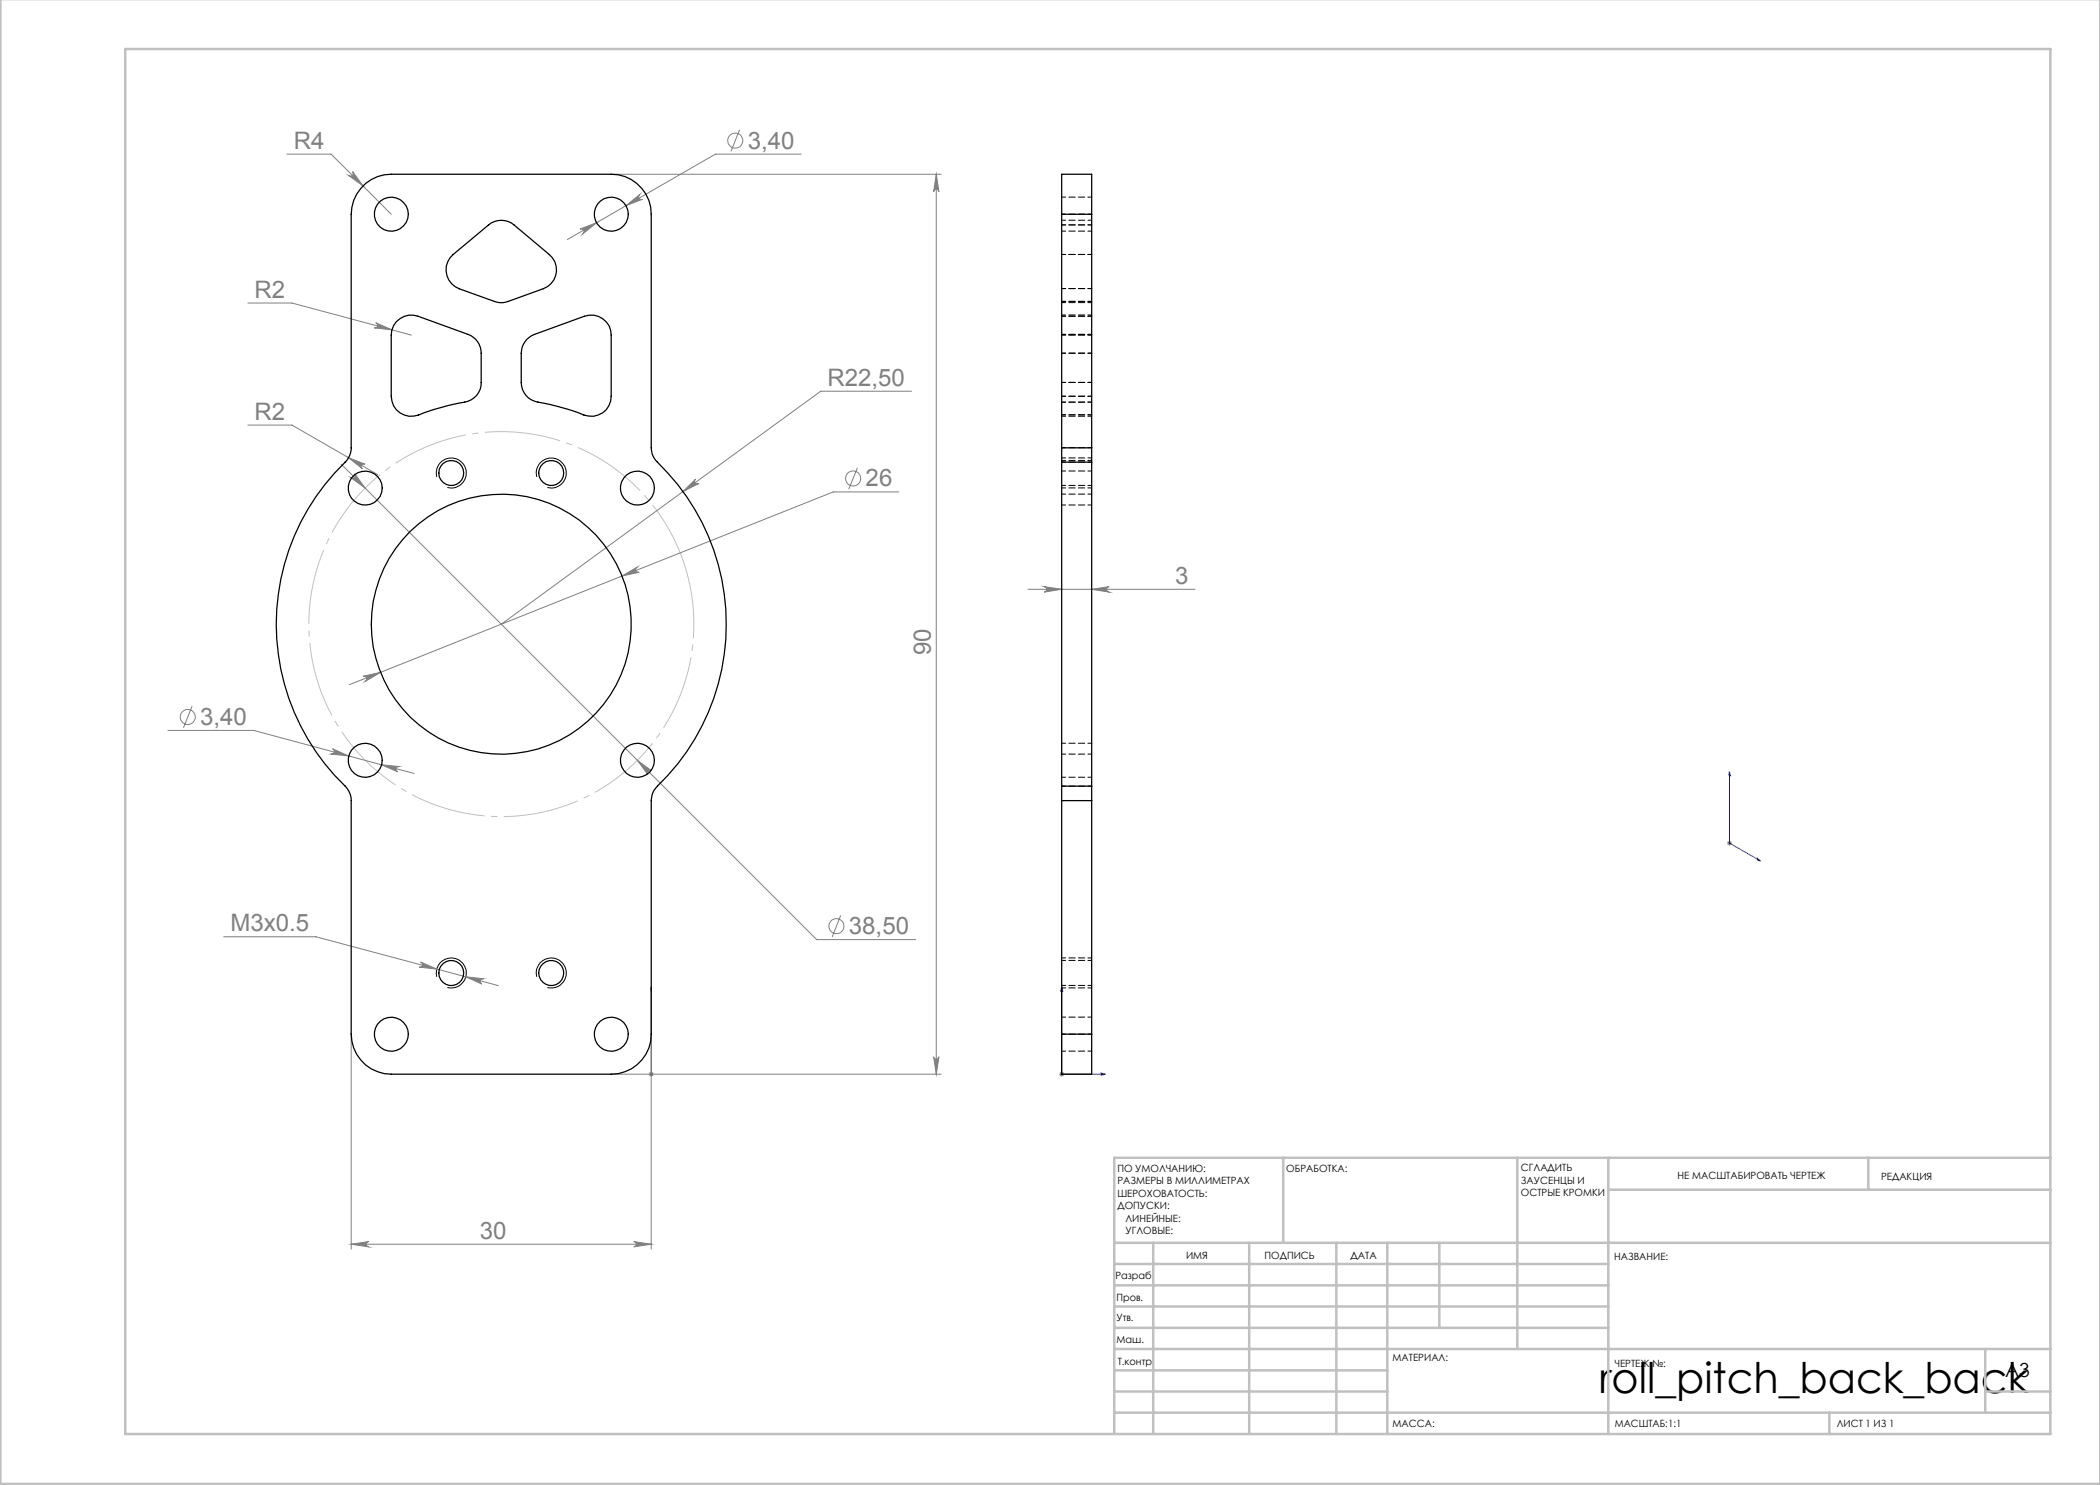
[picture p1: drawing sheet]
<svg xmlns="http://www.w3.org/2000/svg" width="420mm" height="297mm" viewBox="0 0 420 297" stroke-linecap="round" stroke-linejoin="round" font-family="sans-serif">
<g fill="none" stroke="#808080" stroke-width=".2">
<path d="M57.4 30.8h8.8l12 12.1M69.7 35.1a.55 .55 0 0 0 .8 0 .55 .55 0 0 0 0-.8l2.1 2.9zM122.3 34.9h65.9M147.9 26l-1.7 4.3M160.2 30.8h-17.1l-29.6 17.1M187.3 34.9l.5 3.4a.53 .53 0 0 0-.5-.5 .53 .53 0 0 0-.6 .5zM187.3 34.9v179.9M116 45.8l3.3-1.2-2.7 2.2a.55 .55 0 0 0 .1-.8 .55 .55 0 0 0-.7-.2zM125.2 41.1l2.8-2.2a.55 .55 0 0 0-.2 .7 .55 .55 0 0 0 .7 .3zM49.6 60.6h8.8l23.9 6.4M75.1 64.6l3.3 1.4-3.5-.4a.53 .53 0 0 0 .6-.4 .53 .53 0 0 0-.4-.6zM182.3 78.2h-18.2l-63.8 46.6"/>
<path d="M49.6 85h8.8l17.1 9.9M68.3 92.8l95 95.1h19.8M69.7 91.5l3.3 1.3a.53 .53 0 0 0-.7 .2 .53 .53 0 0 0 .2 .8zM70.2 95.5a.55 .55 0 0 0 .7 0 .55 .55 0 0 0 0-.7l2.1 2.8zM136.6 98.3l2.5-2.5a.54 .54 0 0 0-.1 .8 .54 .54 0 0 0 .8 .1zM171.5 93.6l-1.7 4.2M179.8 98.4h-13.1l-96.8 38.5M124.4 115.2l3.1-1.8a.55 .55 0 0 0-.3 .7 .55 .55 0 0 0 .6 .3zM205.6 117.9h33.4M208.8 117.3l3.5 .6-3.5 .5a.55 .55 0 0 0 .5-.5 .55 .55 0 0 0-.5-.6zM218.3 117.9l3.5-.6a.55 .55 0 0 0-.5 .6 .55 .55 0 0 0 .5 .5zM72.6 135.3l3.5-.8-3 1.8a.56 .56 0 0 0 .2-.7 .56 .56 0 0 0-.7-.3z"/>
<path d="M33.6 146.1h17.1l32.1 8.6M38.4 141.2l-1.7 4.4M66.5 149.8l3.2 1.4-3.5-.4a.55 .55 0 0 0 .6-.4 .55 .55 0 0 0-.3-.6zM76.3 153l3.5 .3a.55 .55 0 0 0-.6 .4 .55 .55 0 0 0 .4 .7zM127.5 152.1l2.8 2.1a.54 .54 0 0 0-.7 0 .54 .54 0 0 0 0 .7zM345.4 168.6h1M345.5 168.3l.8 .7M345.9 168.1v1M346.3 168.3l-.8 .7M44.7 187.4h18.5l36.5 9.7M84.1 192.4l3.2 1.4-3.5-.4a.53 .53 0 0 0 .7-.3 .53 .53 0 0 0-.4-.7zM93.2 195.4l3.5 .4a.55 .55 0 0 0-.7 .4 .55 .55 0 0 0 .4 .6z"/>
<path d="M168.1 183.1l-1.7 4.3M70.2 206.9v42.9M122.3 214.8h65.9M129.9 214.5l.7 .7M130.2 206.9v42.9M130.6 214.5l-.7 .7M186.7 211.3a.53 .53 0 0 0 .6 .6 .53 .53 0 0 0 .5-.6l-.5 3.5zM211.8 214.8h1M212 214.5l.7 .7M212.3 214.3v1M212.7 214.5l-.7 .7M70.2 248.8h60"/>
<path d="M70.2 248.8l3.6-.5a.53 .53 0 0 0-.6 .5 .53 .53 0 0 0 .6 .6zM126.8 248.3l3.4 .5-3.4 .6a.53 .53 0 0 0 .5-.6 .53 .53 0 0 0-.5-.5z"/>
<circle cx="147" cy="28.1" r="1.51"/>
<circle cx="170.6" cy="95.7" r="1.5"/>
<circle cx="37.5" cy="143.4" r="1.51"/>
<circle cx="167.3" cy="185.2" r="1.51"/>
</g>
<path d="M87.3 95.4a3 3 0 0 1 2.7-3.8 3 3 0 0 1 3.2 3.3 3 3 0 0 1-3.7 2.6M107.4 95.4a2.99 2.99 0 0 1 2.6-3.8 2.99 2.99 0 0 1 3.2 3.3 2.99 2.99 0 0 1-3.7 2.6M87.3 195.4a3 3 0 0 1 2.7-3.8 3 3 0 0 1 3.3 3.3 3 3 0 0 1-3.8 2.6M107.4 195.4a3 3 0 0 1 2.6-3.8 3 3 0 0 1 3.3 3.3 3 3 0 0 1-3.8 2.6" fill="none" stroke="#000" stroke-width=".2"/>
<path d="M137.1 113.6a38.5 38.5 0 0 0-64.5-15.5 38.5 38.5 0 0 0 17.7 63.9 38.5 38.5 0 0 0 47.3-46.5l-.5-1.9" fill="none" stroke="#c0c0c0" stroke-width=".2" stroke-dasharray="15.2 1.3 1.3 1.3" stroke-dashoffset="1" stroke-linecap="butt"/>
<path d="M345.9 154.4l.2 .7-.3-.1zM345.9 154.4v14.2l6.2 3.6M351.5 171.7l.6 .5-.6-.2zM130.2 197.4v.9v-.9M130.2 197.4v17.4M212.3 197.4l.2 .9h-.4zM212.3 197.4v17.4h8.8M130.2 214.6v.4zM130.2 214.8h.1M220.2 214.6l.9 .2-.9 .2z" fill="none" stroke="#00f" stroke-width=".2"/>
<path d="M212.4 97.6h6M218.4 91.6h-6M212.4 197.6h6M218.4 191.6h-6" fill="none" stroke="#000" stroke-width=".2" stroke-dasharray="1.3 .6" stroke-dashoffset=".5"/>
<g fill="none" stroke="#c0c0c0" stroke-width=".5">
<path d="M.1 -.1v296.9h419.9M25 9.8h385.1v277h-385.1zM256.6 231.6v17M303.5 231.6v38.2M321.7 231.6v55.2M321.7 237.9h88.4M373.7 231.6v6.3M410.1 231.6h-187.3v55.2M222.8 248.6h187.3M222.8 257.1h98.9M222.8 252.8h98.9M230.6 248.6v38.2"/>
<path d="M249.8 248.6v38.2M267.3 248.6v38.2M277.5 248.6v38.2M287.9 248.6v17M222.8 265.6h98.9M222.8 261.3h98.9M222.8 278.3h54.7M222.8 274.1h54.7M222.8 269.8h187.3M397.1 278.3h13M397.1 269.8v12.7M222.8 282.5h187.3"/>
<path d="M365.9 282.5v4.3"/>
</g>
<path d="M70.9 94.8a.55 .55 0 0 1 0 .7 .55 .55 0 0 1-.7 0l2.8 2.1zM127.5 152.1l2.1 2.8a.54 .54 0 0 1 0-.7 .54 .54 0 0 1 .7 0z" fill="#808080"/>
<g fill="#00f">
<path d="M130.2 214.6v.4zM130.2 197.4v.9z"/>
<path d="M220.2 214.6l.9 .2-.9 .2zM212.3 197.4l.2 .9h-.4zM351.5 171.7l.6 .5-.6-.2zM345.9 154.4l.2 .7-.3-.1z"/>
</g>
<g fill="#808080">
<path d="M136.6 98.3l3.2-1.6a.54 .54 0 0 1-.8-.1 .54 .54 0 0 1 .1-.8zM72.6 135.3a.56 .56 0 0 1 .7 .3 .56 .56 0 0 1-.2 .7l3-1.8zM124.4 115.2l3.4-.8a.55 .55 0 0 1-.6-.3 .55 .55 0 0 1 .3-.7zM116 45.8a.56 .56 0 0 1 .7 .2 .56 .56 0 0 1-.1 .8l2.7-2.2zM125.2 41.1l3.3-1.2a.55 .55 0 0 1-.7-.3 .55 .55 0 0 1 .2-.7zM70.5 34.3a.55 .55 0 0 1 0 .8 .55 .55 0 0 1-.8 0l2.9 2.1zM75.1 64.6a.53 .53 0 0 1 .4 .6 .53 .53 0 0 1-.6 .4l3.5 .4zM69.7 91.5l2.8 2.3a.53 .53 0 0 1-.2-.7 .53 .53 0 0 1 .7-.3zM76.3 153l3.3 1.4a.55 .55 0 0 1-.4-.7 .55 .55 0 0 1 .6-.4zM66.5 149.8a.55 .55 0 0 1 .4 .6 .55 .55 0 0 1-.7 .4l3.5 .4zM93.2 195.4l3.2 1.4a.55 .55 0 0 1-.4-.6 .55 .55 0 0 1 .7-.4zM84.1 192.4a.53 .53 0 0 1 .4 .7 .53 .53 0 0 1-.7 .3l3.5 .4zM70.2 248.8l3.6-.5a.53 .53 0 0 0-.6 .5 .53 .53 0 0 0 .6 .6zM126.8 248.3l3.4 .5-3.4 .6a.53 .53 0 0 0 .5-.6 .53 .53 0 0 0-.5-.5zM208.8 117.3l3.5 .6-3.5 .5a.55 .55 0 0 0 .5-.5 .55 .55 0 0 0-.5-.6zM218.3 117.9l3.5-.6a.55 .55 0 0 0-.5 .6 .55 .55 0 0 0 .5 .5z"/>
<path d="M187.3 34.9l.5 3.4a.53 .53 0 0 0-.5-.5 .53 .53 0 0 0-.6 .5zM186.7 211.3a.53 .53 0 0 0 .6 .6 .53 .53 0 0 0 .5-.6l-.5 3.5z"/>
</g>
<g fill="none" stroke="#000" stroke-width=".25">
<path d="M73.1 36.7a7.8 7.8 0 0 1 5.1-1.8h44a8 8 0 0 1 8 8v46.7a3.9 3.9 0 0 0 1.3 2.8 45.1 45.1 0 0 1-.5 65.5l-.6 1-.2 1.2v46.7a8 8 0 0 1-8 8h-44a8 8 0 0 1-8-8v-46.7a4.2 4.2 0 0 0-1.2-2.9 45.1 45.1 0 0 1 .5-65.4l.4-.7 .3-1.1v-47.1a8.1 8.1 0 0 1 2.9-6.2zM90.6 50.9l7.1-5.9a4 4 0 0 1 5.1 0l7.1 5.9a4 4 0 0 1-1.2 6.8l-7.1 2.6a4 4 0 0 1-2.7 0l-7.1-2.6a4 4 0 0 1-1.2-6.8zM212.3 42.9v-8h6v8M212.3 42.9h6M212.3 42.9v46.7M218.3 42.9v46.7M79.2 64.4a4.1 4.1 0 0 1 4.4-1.2l10 3.7a4 4 0 0 1 2.6 3.8v5.8a3.9 3.9 0 0 1-3.3 3.9 48.7 48.7 0 0 0-9.2 2.6 4 4 0 0 1-5.5-3.7v-12.3l.2-.9 .3-.9zM105.4 67.9l.9-.8 .6-.2 10-3.7a4 4 0 0 1 5.3 3.8v12.3a4 4 0 0 1-5.4 3.7 53.1 53.1 0 0 0-9.9-2.7 3.9 3.9 0 0 1-2.7-3.8v-5.8a3.9 3.9 0 0 1 1.2-2.8zM212.3 92.4v64.8M212.3 89.6v2.8M212.3 92.4h6M212.3 89.6h6"/>
<path d="M218.3 92.4v64.8M218.3 89.6v2.8M212.3 157.2v2.9M212.3 157.2h6M218.3 157.2v2.9M212.3 160.1h6M212.3 160.1v46.7M218.3 160.1v46.7M212.3 206.8v8h6v-8M212.3 206.8h6"/>
<circle cx="78.3" cy="42.8" r="3.4"/>
<circle cx="122.3" cy="42.8" r="3.4"/>
<circle cx="73" cy="97.6" r="3.4"/>
<circle cx="90.3" cy="94.6" r="2.5"/>
<circle cx="110.2" cy="94.6" r="2.51"/>
<circle cx="127.5" cy="97.6" r="3.4"/>
<circle cx="100.3" cy="124.8" r="26"/>
<circle cx="73" cy="152.1" r="3.4"/>
<circle cx="127.5" cy="152.1" r="3.4"/>
<circle cx="90.3" cy="194.6" r="2.5"/>
<circle cx="110.2" cy="194.6" r="2.51"/>
<circle cx="78.3" cy="206.8" r="3.4"/>
<circle cx="122.3" cy="206.8" r="3.4"/>
</g>
<g fill="none" stroke="#000" stroke-width=".2" stroke-dasharray="1.3 .6" stroke-dashoffset=".5">
<path d="M218.4 39.4h-6M212.4 57.7h6M212.4 45h6M212.4 50.9h6M212.4 42.8h6M212.4 46.2h6M218.4 50.9h-6M218.4 45h-6M218.4 57.7h-6M218.4 44h-6M212.4 67h6M212.4 66.9h6"/>
<path d="M212.4 76.5h6M212.4 60.3h6M212.4 70.6h6M212.4 79.2h6M212.4 63.2h6M212.4 60.5h6M218.4 79.2h-6M218.4 63.2h-6M218.4 70.6h-6M218.4 60.3h-6M218.4 76.5h-6M218.4 66.9h-6"/>
<path d="M218.4 67h-6M218.4 63h-6M212.4 83h6M212.4 80.4h6M212.4 92.4h6M212.4 83.2h6M212.4 97.1h6M218.4 80.4h-6M218.4 83h-6M218.4 89.5h-6M218.4 94.2h-6M218.4 98.8h-6"/>
<path d="M218.4 92.1h-6M212.4 101h6M212.4 155.4h6M212.4 150.8h6M218.4 157.2h-6M218.4 148.6h-6M212.4 160.1h6M212.4 197.1h6M218.4 192.1h-6M212.4 210.2h6M218.4 206.8h-6M218.4 203.4h-6"/>
</g>
<text font-size="8.5" x="319.8" y="278.5">roll_pitch_back_back</text>
<g font-size="4.8" fill="#808080">
<text x="58.8" y="29.7">R4</text>
<text x="149.5" y="29.7">3,40</text>
<text x="50.9" y="59.5">R2</text>
<text x="165.5" y="77.1">R22,50</text>
<text x="50.9" y="83.9">R2</text>
<text x="173.1" y="97.3">26</text>
<text x="235" y="116.8">3</text>
<text x="186.2" y="131.1" transform="rotate(-90 186.2 131.1)">90</text>
<text x="40" y="145">3,40</text>
<text x="46.1" y="186.3">M3x0.5</text>
<text x="169.8" y="186.8">38,50</text>
<text x="96" y="247.7">30</text>
</g>
<text font-size="3.9" x="401" y="275.4">A3</text>
<g font-size="2">
<text x="223.5" y="234.4">ПО УМОЛЧАНИЮ:</text>
<text x="223.5" y="236.9">РАЗМЕРЫ В МИЛЛИМЕТРАХ</text>
<text x="223.5" y="239.4">ШЕРОХОВАТОСТЬ:</text>
<text x="257.2" y="234.4">ОБРАБОТКА:</text>
<text x="304.2" y="234.3">СГЛАДИТЬ</text>
<text x="304.2" y="236.8">ЗАУСЕНЦЫ И</text>
<text x="304.2" y="239.3">ОСТРЫЕ КРОМКИ</text>
<text x="335.5" y="235.8">НЕ МАСШТАБИРОВАТЬ ЧЕРТЕЖ</text>
<text x="376.2" y="236">РЕДАКЦИЯ</text>
<text x="223.5" y="241.9">ДОПУСКИ:</text>
<text x="225.1" y="244.4">ЛИНЕЙНЫЕ:</text>
<text x="225.1" y="246.9">УГЛОВЫЕ:</text>
<text x="237.2" y="251.8">ИМЯ</text>
<text x="252.9" y="251.7">ПОДПИСЬ</text>
<text x="270.1" y="251.7">ДАТА</text>
<text x="223.1" y="255.9">Разраб.</text>
<text x="322.8" y="252">НАЗВАНИЕ:</text>
<text x="223.3" y="260.1">Пров.</text>
<text x="223.3" y="264.2">Утв.</text>
<text x="223.3" y="268.6">Маш.</text>
<text x="223.5" y="272.9">Т.контр</text>
<text x="278.5" y="272.3">МАТЕРИАЛ:</text>
<text x="323" y="273.4">ЧЕРТЕЖ №:</text>
<text x="278.5" y="285.3">МАССА:</text>
<text x="323" y="285.4">МАСШТАБ:1:1</text>
<text x="367.4" y="285.4">ЛИСТ 1 ИЗ 1</text>
</g>
</svg>
